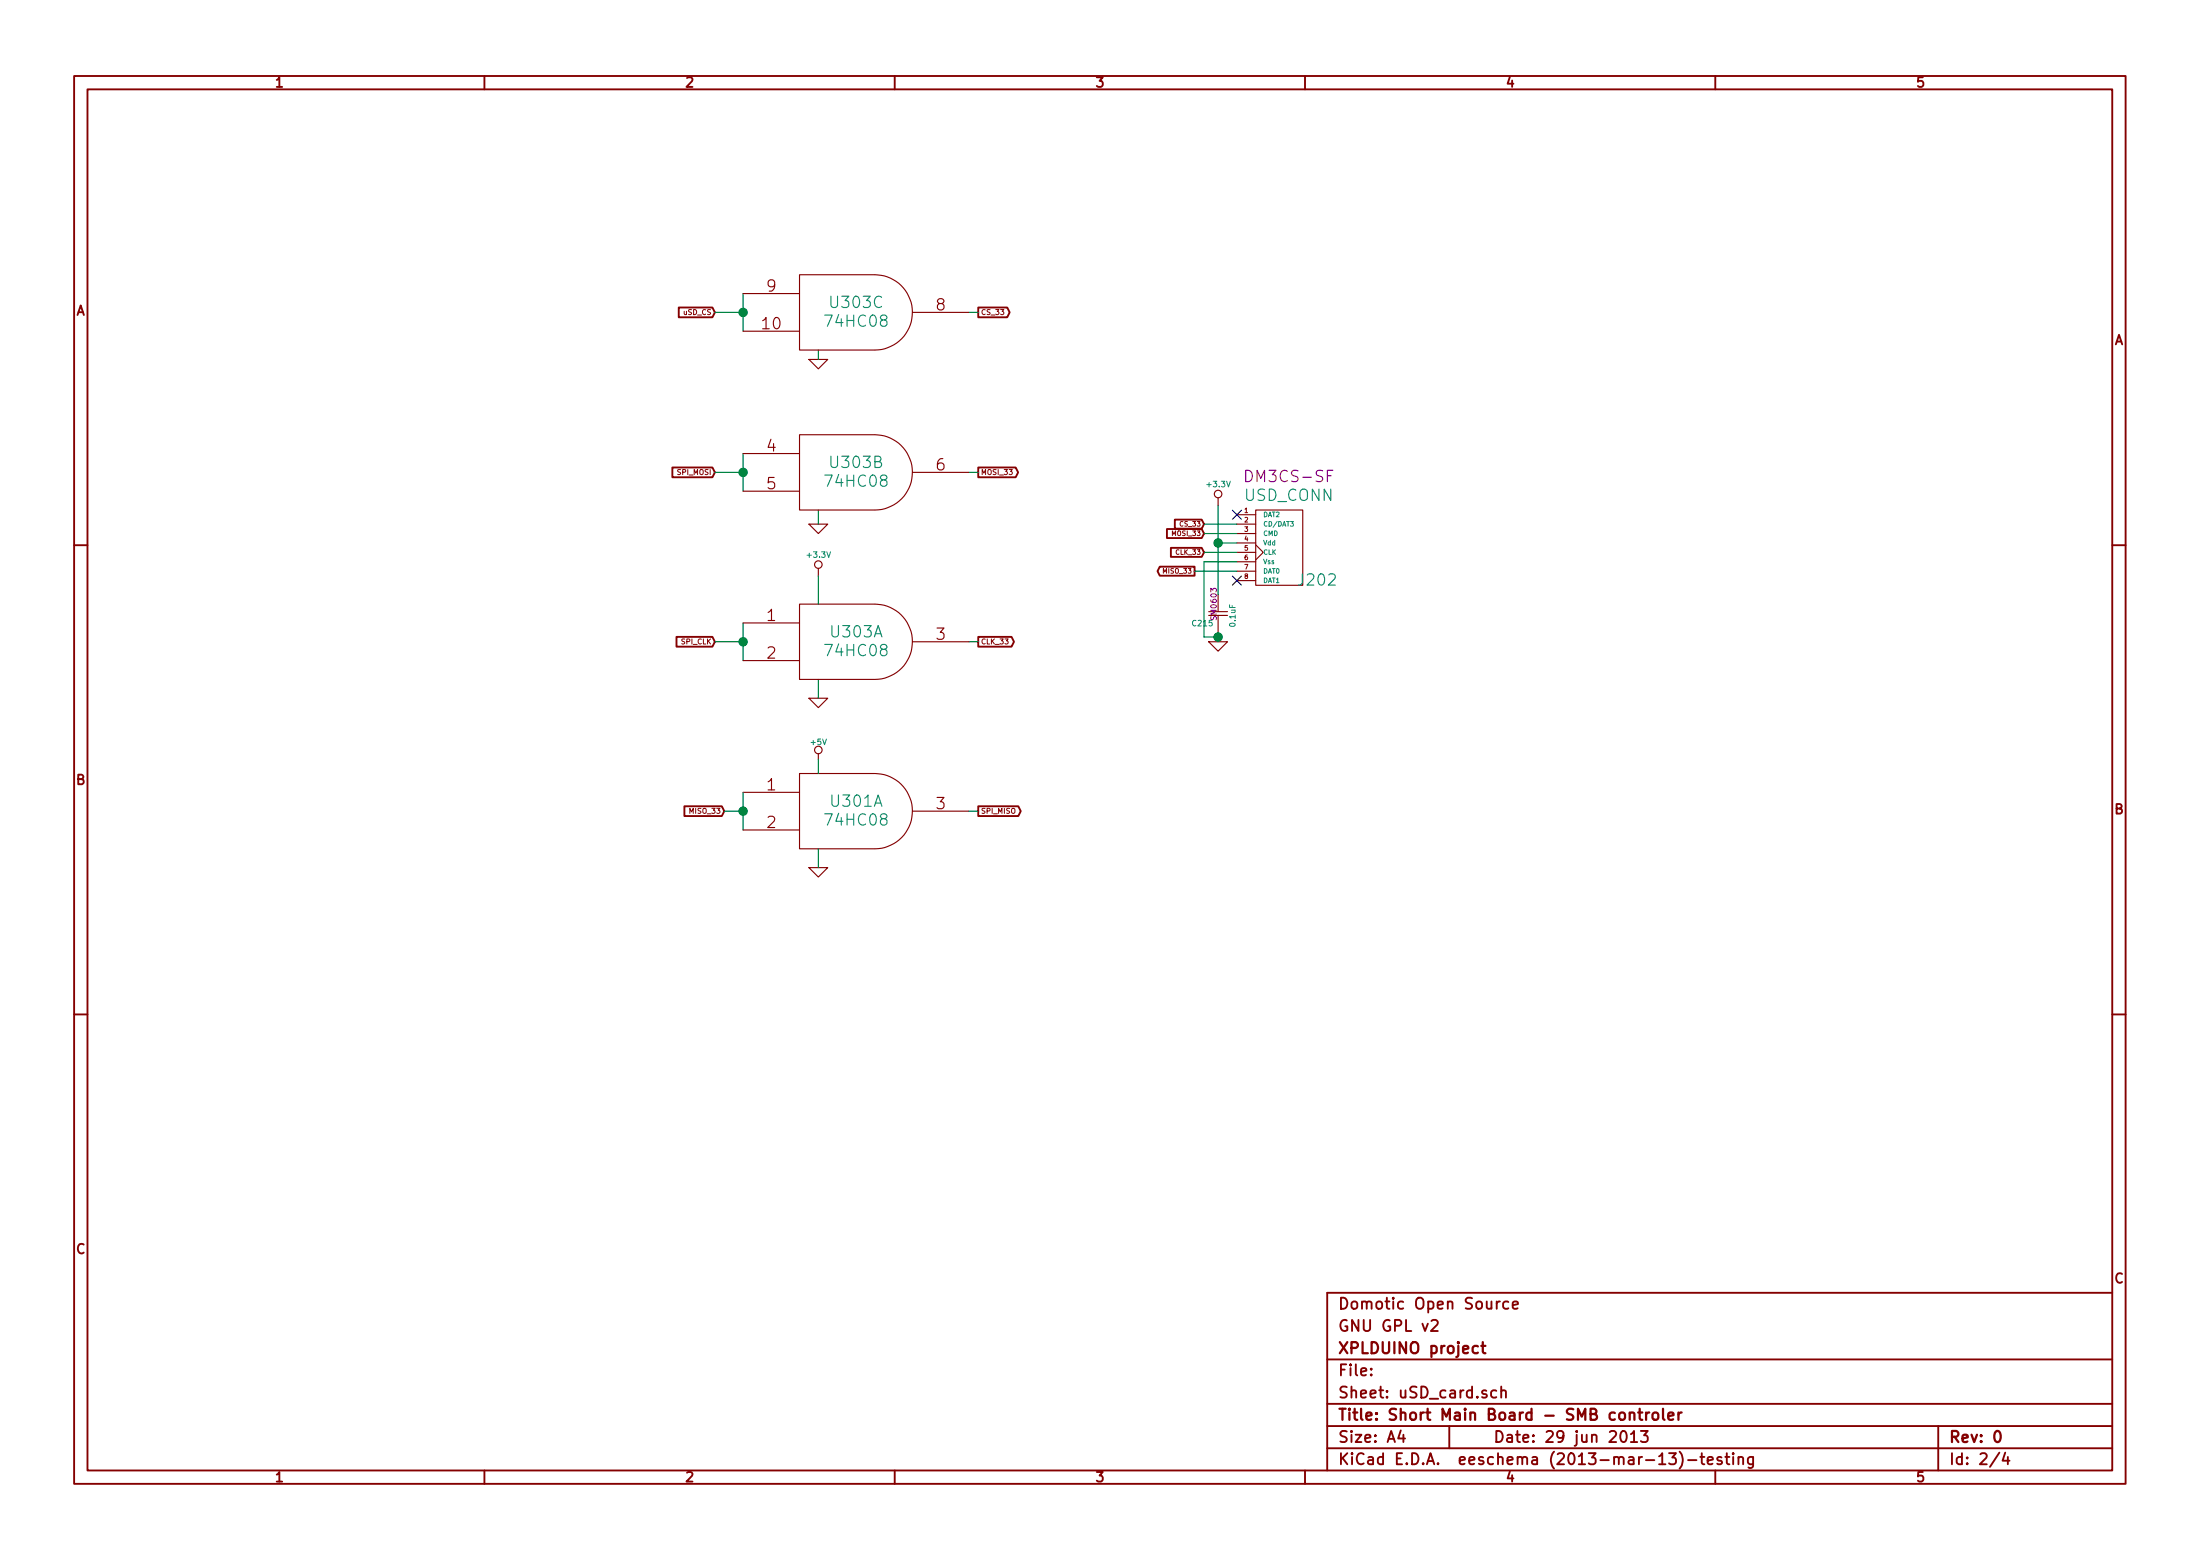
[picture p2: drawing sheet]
EESchema Schematic File Version 2  date sam. 29 juin 2013 18:28:46 CEST
LIBS:power
LIBS:device
LIBS:transistors
LIBS:conn
LIBS:linear
LIBS:regul
LIBS:74xx
LIBS:cmos4000
LIBS:adc-dac
LIBS:memory
LIBS:xilinx
LIBS:special
LIBS:microcontrollers
LIBS:dsp
LIBS:microchip
LIBS:analog_switches
LIBS:motorola
LIBS:texas
LIBS:intel
LIBS:audio
LIBS:interface
LIBS:digital-audio
LIBS:philips
LIBS:display
LIBS:cypress
LIBS:siliconi
LIBS:opto
LIBS:atmel
LIBS:contrib
LIBS:valves
LIBS:hr911105_rj45
LIBS:Small_connectors
LIBS:74hc08
LIBS:lm1117imp-3
LIBS:mp2562ds
LIBS:usd_conn
LIBS:74lvc1g126gw
LIBS:dual_self
LIBS:ALPS_SWITCHS
LIBS:max485
LIBS:1wire
LIBS:SMB-cache
EELAYER 27 0
EELAYER END
$Descr A4 11693 8268
encoding utf-8
Sheet 2 4
Title "Short Main Board - SMB controler"
Date "29 jun 2013"
Rev "0"
Comp "XPLDUINO project"
Comment1 "GNU GPL v2"
Comment2 "Domotic Open Source "
Comment3 ""
Comment4 ""
$EndDescr
Text GLabel 6350 3025 0    25   Output ~ 0
MISO_33
Text GLabel 6400 2925 0    25   Input ~ 0
CLK_33
Text GLabel 6400 2825 0    25   Input ~ 0
MOSI_33
Text GLabel 6400 2775 0    25   Input ~ 0
CS_33
$Comp
L +3.3V #PWR053
U 1 1
P 6475 2675
F 0 "#PWR053" H 6475 2635 30  0001 C CNN
F 1 "+3.3V" H 6475 2785 30  0000 C CNN
	1    6475 2675
	1    0    0    -1  
$EndComp
$Comp
L CSMALL C215
U 1 1
P 6475 3250
F 0 "C215" H 6500 3300 30  0000 L CNN
F 1 "0.1uF" V 6400 3200 30  0000 L CNN
F 2 "SM0603" V 6500 3200 30  0000 C CNN
	1    6475 3250
	-1   0    0    1   
$EndComp
$Comp
L GND #PWR054
U 1 1
P 6475 3400
F 0 "#PWR054" H 6475 3400 30  0001 C CNN
F 1 "GND" H 6475 3330 30  0001 C CNN
	1    6475 3400
	1    0    0    -1  
$EndComp
$Comp
L USD_CONN J202
U 1 1
P 6800 2900
F 0 "J202" H 7000 2725 60  0000 C CNN
F 1 "USD_CONN" H 6850 3175 60  0000 C CNN
F 2 "DM3CS-SF" H 6850 3275 60  0000 C CNN
	1    6800 2900
	1    0    0    -1  
$EndComp
$Comp
L 74HC08 U301
U 1 1
P 4550 4300
F 0 "U301" H 4550 4350 60  0000 C CNN
F 1 "74HC08" H 4550 4250 60  0000 C CNN
	1    4550 4300
	1    0    0    -1  
$EndComp
$Comp
L +5V #PWR055
U 1 1
P 4350 4025
F 0 "#PWR055" H 4350 4115 20  0001 C CNN
F 1 "+5V" H 4350 4115 30  0000 C CNN
	1    4350 4025
	1    0    0    -1  
$EndComp
$Comp
L GND #PWR056
U 1 1
P 4350 3700
F 0 "#PWR056" H 4350 3700 30  0001 C CNN
F 1 "GND" H 4350 3630 30  0001 C CNN
	1    4350 3700
	1    0    0    -1  
$EndComp
$Comp
L GND #PWR057
U 1 1
P 4350 4600
F 0 "#PWR057" H 4350 4600 30  0001 C CNN
F 1 "GND" H 4350 4530 30  0001 C CNN
	1    4350 4600
	1    0    0    -1  
$EndComp
Text GLabel 3800 1650 0    27   Input ~ 0
uSD_CS
Text GLabel 3800 2500 0    27   Input ~ 0
SPI_MOSI
Text GLabel 3800 3400 0    27   Input ~ 0
SPI_CLK
Text GLabel 3850 4300 0    27   Input ~ 0
MISO_33
Wire Wire Line
	6350 3025 6575 3025
Wire Wire Line
	6475 3350 6475 3400
Connection ~ 6475 2875
Wire Wire Line
	6475 2875 6575 2875
Wire Wire Line
	6400 2775 6575 2775
Wire Wire Line
	6400 2825 6575 2825
Wire Wire Line
	6400 2925 6575 2925
Wire Wire Line
	6475 2675 6475 3150
Wire Wire Line
	6575 2975 6400 2975
Wire Wire Line
	6400 2975 6400 3375
Wire Wire Line
	6400 3375 6475 3375
Connection ~ 6475 3375
Wire Wire Line
	4350 3700 4350 3600
Wire Wire Line
	4350 4600 4350 4500
Wire Wire Line
	3850 4300 3950 4300
Wire Wire Line
	3950 4200 3950 4400
Connection ~ 3950 4300
Wire Wire Line
	3800 3400 3950 3400
Wire Wire Line
	3950 3300 3950 3500
Connection ~ 3950 3400
Wire Wire Line
	3800 2500 3950 2500
Wire Wire Line
	3950 2400 3950 2600
Connection ~ 3950 2500
Wire Wire Line
	3800 1650 3950 1650
Wire Wire Line
	3950 1550 3950 1750
Text GLabel 5200 2500 2    27   Output ~ 0
MOSI_33
Text GLabel 5200 3400 2    27   Output ~ 0
CLK_33
Text GLabel 5200 4300 2    27   Output ~ 0
SPI_MISO
Wire Wire Line
	5150 4300 5200 4300
Wire Wire Line
	5150 3400 5200 3400
Wire Wire Line
	5150 2500 5200 2500
Connection ~ 3950 1650
Text GLabel 5200 1650 2    27   Output ~ 0
CS_33
Wire Wire Line
	5150 1650 5200 1650
NoConn ~ 6575 3075
NoConn ~ 6575 2725
Wire Wire Line
	4350 4100 4350 4025
$Comp
L GND #PWR058
U 1 1
P 4350 1900
F 0 "#PWR058" H 4350 1900 30  0001 C CNN
F 1 "GND" H 4350 1830 30  0001 C CNN
	1    4350 1900
	1    0    0    -1  
$EndComp
$Comp
L GND #PWR059
U 1 1
P 4350 2775
F 0 "#PWR059" H 4350 2775 30  0001 C CNN
F 1 "GND" H 4350 2705 30  0001 C CNN
	1    4350 2775
	1    0    0    -1  
$EndComp
Wire Wire Line
	4350 1900 4350 1850
Wire Wire Line
	4350 2775 4350 2700
$Comp
L 74HC08 U303
U 2 1
P 4550 2500
F 0 "U303" H 4550 2550 60  0000 C CNN
F 1 "74HC08" H 4550 2450 60  0000 C CNN
	2    4550 2500
	1    0    0    -1  
$EndComp
$Comp
L 74HC08 U303
U 3 1
P 4550 1650
F 0 "U303" H 4550 1700 60  0000 C CNN
F 1 "74HC08" H 4550 1600 60  0000 C CNN
	3    4550 1650
	1    0    0    -1  
$EndComp
$Comp
L 74HC08 U303
U 1 1
P 4550 3400
F 0 "U303" H 4550 3450 60  0000 C CNN
F 1 "74HC08" H 4550 3350 60  0000 C CNN
	1    4550 3400
	1    0    0    -1  
$EndComp
$Comp
L +3.3V #PWR060
U 1 1
P 4350 3050
F 0 "#PWR060" H 4350 3010 30  0001 C CNN
F 1 "+3.3V" H 4350 3160 30  0000 C CNN
	1    4350 3050
	1    0    0    -1  
$EndComp
Wire Wire Line
	4350 3200 4350 3050
$EndSCHEMATC
